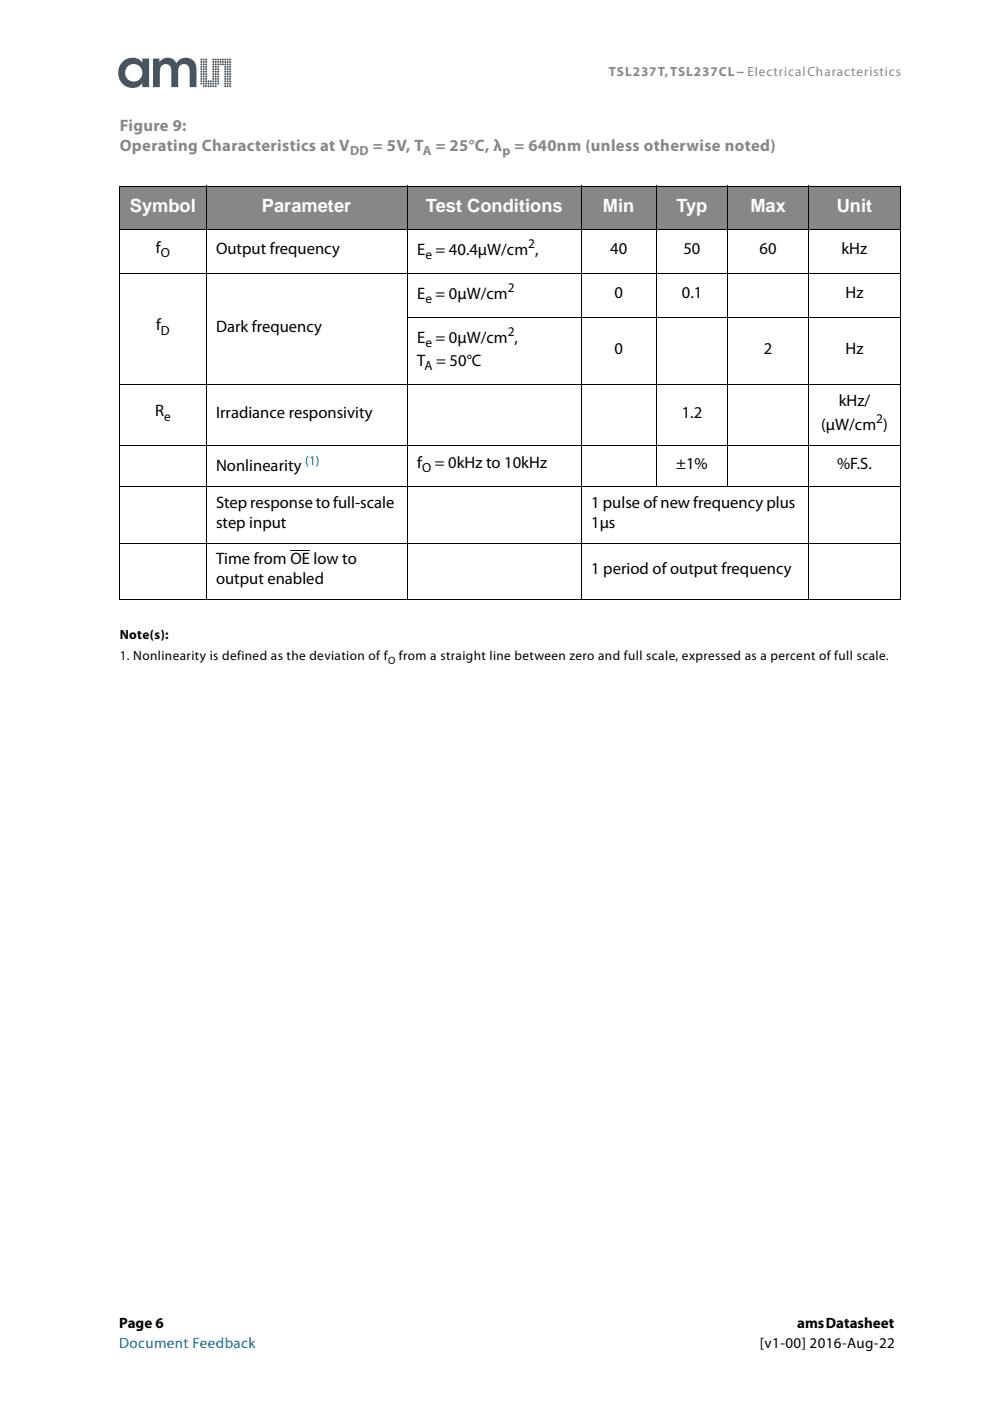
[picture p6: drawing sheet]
<svg xmlns="http://www.w3.org/2000/svg" width="210mm" height="297mm" viewBox="0 0 210 297" stroke-linecap="round" stroke-linejoin="round" font-family="sans-serif">
<g fill="#46555f">
<path d="M48.7 18.1h.2v.3h-.3z"/>
<path d="M48.6 17.6h.3v.3h-.3z"/>
<path d="M48.6 17.1h.3v.3h-.3z"/>
<path d="M48.6 16.6h.3v.3h-.3z"/>
<path d="M48.6 16.1h.3v.3l-.3-.1z"/>
<path d="M48.6 15.5l.3 .1v.3l-.3-.1z"/>
<path d="M48.6 15h.3v.3h-.3z"/>
<path d="M48.6 14.5h.3v.3h-.3z"/>
<path d="M48.6 14h.3v.3h-.3z"/>
<path d="M48.6 13.5h.3v.3h-.3z"/>
<path d="M48.6 13h.3v.3h-.3z"/>
<path d="M48.6 12.5h.3v.3h-.3z"/>
<path d="M48.1 18.1h.3v.3h-.3z"/>
<path d="M48.1 17.6h.3v.3h-.3z"/>
<path d="M48.1 17.1h.3v.3h-.3z"/>
<path d="M48.1 16.6h.3v.3h-.3z"/>
<path d="M48.1 16.1h.3v.3h-.3z"/>
<path d="M48.1 15.5l.3 .1v.3l-.3-.1z"/>
<path d="M48.1 15h.3v.3h-.3z"/>
<path d="M48.1 14.5h.3v.3h-.3z"/>
<path d="M48.1 14h.3v.3h-.3z"/>
<path d="M48.1 13.5h.3v.3h-.3z"/>
<path d="M48.1 13h.3v.3h-.3z"/>
<path d="M48.1 12.5h.3v.3h-.3z"/>
<path d="M47.6 16.1h.3v.3h-.3z"/>
<path d="M47.6 15.5l.3 .1v.3l-.3-.1z"/>
<path d="M47.6 15h.3v.3h-.3z"/>
<path d="M47.6 14.5h.3v.3h-.3z"/>
<path d="M47.6 12.5h.3v.3h-.3z"/>
<path d="M47.6 13h.3v.3h-.3z"/>
<path d="M47.6 13.5h.3v.3h-.3z"/>
<path d="M47.6 14h.3v.3h-.3z"/>
<path d="M47.6 16.6h.3v.3h-.3z"/>
<path d="M47.6 17.1h.3v.3h-.3z"/>
<path d="M47.6 17.6h.3v.3h-.3z"/>
<path d="M47.6 18.1h.3v.3h-.3z"/>
<path d="M47.1 13.5h.3v.3h-.3z"/>
<path d="M47.1 13h.3v.3h-.3z"/>
<path d="M47.1 12.5h.3v.3h-.3z"/>
<path d="M46.6 13.5h.3v.3h-.3z"/>
<path d="M46.6 13h.3v.3h-.3z"/>
<path d="M46.6 12.5h.3v.3h-.3z"/>
<path d="M46.1 17.6h.3v.3h-.3z"/>
<path d="M46.1 17.1h.3v.3h-.3z"/>
<path d="M46.1 16.6h.3v.3h-.3z"/>
<path d="M46.1 16.1h.3v.3h-.3z"/>
<path d="M46.1 15.5l.3 .1v.3l-.3-.1z"/>
<path d="M46.1 15h.3v.3h-.3z"/>
<path d="M46.1 14.5h.3v.3h-.3z"/>
<path d="M46.1 14h.3v.3h-.3z"/>
<path d="M46.1 13.5h.3v.3h-.3z"/>
<path d="M46.1 13h.3v.3h-.3z"/>
<path d="M46.1 12.5h.3v.3h-.3z"/>
<path d="M45.6 16.1h.3v.3h-.3z"/>
<path d="M45.6 15.5l.3 .1v.3l-.3-.1z"/>
<path d="M45.6 15h.3v.3h-.3z"/>
<path d="M45.6 14.5h.3v.3h-.3z"/>
<path d="M45.6 12.5h.3v.3h-.3z"/>
<path d="M45.6 13h.3v.3h-.3z"/>
<path d="M45.6 13.5h.3v.3h-.3z"/>
<path d="M45.6 14h.3v.3h-.3z"/>
<path d="M45.6 16.6h.3v.3h-.3z"/>
<path d="M45.6 17.1h.3v.3h-.3z"/>
<path d="M45.6 17.6h.3v.3h-.3z"/>
<path d="M45.6 18.1h.3v.3h-.3z"/>
<path d="M45.1 18.1h.3v.3h-.3z"/>
<path d="M45.1 17.6h.3v.3h-.3z"/>
<path d="M45.1 17.1h.3v.3h-.3z"/>
<path d="M45.1 16.6h.3v.3h-.3z"/>
<path d="M45.1 16.1h.3v.3l-.3-.1z"/>
<path d="M45.1 15.5l.3 .1v.3l-.3-.1z"/>
<path d="M45.1 15h.3v.3h-.3z"/>
<path d="M45.1 14.5h.3v.3h-.3z"/>
<path d="M45.1 14h.3v.3h-.3z"/>
<path d="M45.1 13.5h.3v.3h-.3z"/>
<path d="M45.1 13h.3v.3h-.3z"/>
<path d="M45.1 12.5h.3v.3h-.3z"/>
<path d="M44.6 17.1h.2v.3h-.2z"/>
<path d="M44.6 17.6h.2v.3h-.2z"/>
<path d="M44.5 18.1h.3v.3h-.2z"/>
<path d="M44 17.1h.4v.3h-.4z"/>
<path d="M44.1 17.6h.3v.3h-.3z"/>
<path d="M44 18.1h.3l.1 .3h-.3z"/>
<path d="M43.5 16.1h.4v.3h-.4z"/>
<path d="M43.6 15.5l.2 .1v.3l-.3-.1z"/>
<path d="M43.6 15h.2v.3h-.3z"/>
<path d="M43.5 14.5h.3v.3h-.2z"/>
<path d="M43.6 12.5h.3l-.1 .3h-.3z"/>
<path d="M43.6 13h.3l-.1 .3h-.3z"/>
<path d="M43.5 13.5h.4l-.1 .3h-.2z"/>
<path d="M43.5 14h.4l-.1 .3h-.2z"/>
<path d="M43.5 16.6h.4l-.1 .3h-.3z"/>
<path d="M43.5 17.1h.3v.3h-.3z"/>
<path d="M43.6 17.6h.2v.3h-.2z"/>
<path d="M43.5 18.1h.3v.3h-.2z"/>
<path d="M43.1 18.1h.2v.3h-.2z"/>
<path d="M43 17.6h.3v.3h-.2z"/>
<path d="M43.1 17.1h.2v.3h-.3z"/>
<path d="M43.1 16.6h.2v.3h-.3z"/>
<path d="M43 16.1h.3v.3l-.3-.1z"/>
<path d="M43.1 15.5l.2 .1v.3l-.3-.1z"/>
<path d="M43.1 15h.2v.3h-.3z"/>
<path d="M43.1 14.5h.2v.3h-.3z"/>
<path d="M43.1 14h.2v.3h-.2z"/>
<path d="M43 13.5h.3v.3h-.3z"/>
<path d="M43.1 13h.2v.3h-.2z"/>
<path d="M43.1 12.5h.2v.3h-.2z"/>
<path d="M42.5 17.6h.3v.3h-.3z"/>
<path d="M42.6 17.1h.2v.3h-.3z"/>
<path d="M42.5 16.6h.3v.3h-.3z"/>
<path d="M42.5 16.1h.3v.3h-.3z"/>
<path d="M42.5 15.5l.3 .1v.3l-.3-.1z"/>
<path d="M42.5 15h.3v.3h-.3z"/>
<path d="M42.5 14.5h.3v.3h-.3z"/>
<path d="M42.5 14h.3v.3h-.3z"/>
<path d="M42.5 13.5h.3v.3h-.3z"/>
<path d="M42.5 13h.3v.3h-.3z"/>
<path d="M26 13.1a3.2 3.2 0 0 0-.5 4.1 3.2 3.2 0 0 0 4 1.1l.7-.7v.9h1.4v-6.1h-1.4v.9a2.67 2.67 0 0 0-4.2-.2zM26.5 15.4a1.85 1.85 0 0 1 3.7 0 1.85 1.85 0 0 1-3.7 0zM32.4 12.4v6.1h1.5v-3.2a1.27 1.27 0 0 1 .7-1.6 1.27 1.27 0 0 1 1.6 .7l.1 4.1h1.5v-3.2a1.27 1.27 0 0 1 1.1-1.7 1.27 1.27 0 0 1 1.3 1.6v3.3h1.5v-2.9a2.81 2.81 0 0 0-1.7-3.3 2.29 2.29 0 0 0-2.6 1.1 2.06 2.06 0 0 0-3.6-.2v-.8z"/>
<circle cx="42.7" cy="12.6" r=".21"/>
</g>
<g fill="#878787">
<path d="M25.4 39.5h18.3v9.1h-18.3z"/>
<path d="M43.7 39.5h42.7v9.1h-42.7z"/>
<path d="M86.4 39.5h36.8v9.1h-36.8z"/>
<path d="M123.2 39.5h15.9v9.1h-15.9z"/>
<path d="M139.1 39.5h15.2v9.1h-15.2z"/>
<path d="M154.3 39.5h17.1v9.1h-17.1z"/>
<path d="M171.4 39.5h19.5v9.1h-19.5z"/>
</g>
<g fill="none" stroke="#000" stroke-width=".21">
<path d="M25.3 39.5h165.7M25.4 39.6v87.5M43.7 39.4v87.9M86.4 39.4v87.9M123.2 39.4v87.9M139.1 39.4v63.9M154.3 39.4v63.9M171.4 39.4v87.9M190.9 39.6v87.5M25.3 48.6h165.7M25.3 58h165.7M86.3 67.3h104.7"/>
<path d="M25.3 81.6h165.7M25.3 94.5h165.7M25.3 103.2h165.7M25.3 115.2h165.7M61.6 116.8h4.1M25.3 127.2h165.7"/>
</g>
<g font-size="3.9" fill="#fff">
<text x="27.5" y="44.9">Symbol</text>
<text x="55.5" y="44.9">Parameter</text>
<text x="90.3" y="44.9">Test Conditions</text>
<text x="127.8" y="44.9">Min</text>
<text x="143.4" y="44.9">Typ</text>
<text x="159.1" y="44.9">Max</text>
<text x="177.4" y="44.9">Unit</text>
</g>
<g font-size="3.5" fill="#878787">
<text x="25.4" y="27.8">Figure 9:</text>
<text x="25.4" y="32">Operating Characteristics at V</text>
<text x="79.1" y="32">= 5V, T</text>
<text x="92.4" y="32">= 25°C, λ</text>
<text x="109.1" y="32">= 640nm (unless otherwise noted)</text>
</g>
<g font-size="3.5">
<text x="33" y="53.6">f</text>
<text x="45.8" y="53.9">Output frequency</text>
<text x="129.4" y="53.9">40</text>
<text x="144.9" y="53.9">50</text>
<text x="161.1" y="53.9">60</text>
<text x="178.4" y="53.9">kHz</text>
<text x="88.5" y="54">E = 40.4μW/cm ,</text>
<text x="88.5" y="63.4">E = 0μW/cm</text>
<text x="130.3" y="63.2">0</text>
<text x="144.5" y="63.2">0.1</text>
<text x="179.2" y="63.2">Hz</text>
<text x="33.1" y="70">f</text>
<text x="45.8" y="70.4">Dark frequency</text>
<text x="88.5" y="77.6">T = 50°C</text>
<text x="88.5" y="72.7">E = 0μW/cm ,</text>
<text x="130.3" y="75">0</text>
<text x="161.9" y="75">2</text>
<text x="179.2" y="75">Hz</text>
<text x="32.9" y="88.3">R</text>
<text x="45.8" y="88.6">Irradiance responsivity</text>
<text x="144.5" y="88.6">1.2</text>
<text x="177.8" y="86">kHz/</text>
<text x="174.1" y="91.2">(μW/cm )</text>
<text x="45.8" y="99.9">Nonlinearity</text>
<text x="88.5" y="99.1">f</text>
<text x="92.2" y="99.1">= 0kHz to 10kHz</text>
<text x="143.4" y="99.4">±1%</text>
<text x="177.5" y="99.4">%F.S.</text>
<text x="45.8" y="107.7">Step response to full-scale</text>
<text x="125.3" y="107.7">1 pulse of new frequency plus</text>
<text x="45.8" y="111.9">step input</text>
<text x="125.3" y="111.9">1μs</text>
<text x="45.8" y="119.7">Time from OE low to</text>
<text x="45.8" y="123.9">output enabled</text>
<text x="125.3" y="121.8">1 period of output frequency</text>
</g>
<g font-size="3.2">
<text x="25.3" y="281.5">Page 6</text>
<text x="169" y="281.5">ams Datasheet</text>
<text x="161.1" y="285.8">[v1-00] 2016-Aug-22</text>
</g>
<text font-size="3.2" fill="#0075b1" x="25.3" y="285.8">Document Feedback</text>
<g font-size="2.8" fill="#878787">
<text x="129.1" y="16.1">TSL237T, TSL237CL − Electrical Characteristics</text>
<text x="74.2" y="32.9">DD</text>
<text x="89.7" y="32.9">A</text>
<text x="106.5" y="32.9">p</text>
</g>
<g font-size="2.8">
<text x="112" y="52.6">2</text>
<text x="34.1" y="54.5">O</text>
<text x="90.2" y="54.9">e</text>
<text x="90.2" y="64.3">e</text>
<text x="107.7" y="62">2</text>
<text x="34.1" y="70.9">D</text>
<text x="107.7" y="71.3">2</text>
<text x="90.2" y="73.6">e</text>
<text x="90" y="78.5">A</text>
<text x="34.8" y="89.2">e</text>
<text x="185.8" y="89.8">2</text>
<text x="89.5" y="100">O</text>
<text x="25.4" y="135.4">Note(s):</text>
<text x="25.4" y="140">1. Nonlinearity is defined as the deviation of f</text>
<text x="84.6" y="140">from a straight line between zero and full scale, expressed as a percent of full scale.</text>
</g>
<text font-size="2.8" fill="#0075b1" x="64.7" y="98.5">(1)</text>
<text font-size="2.2" x="82.3" y="140.7">O</text>
</svg>
